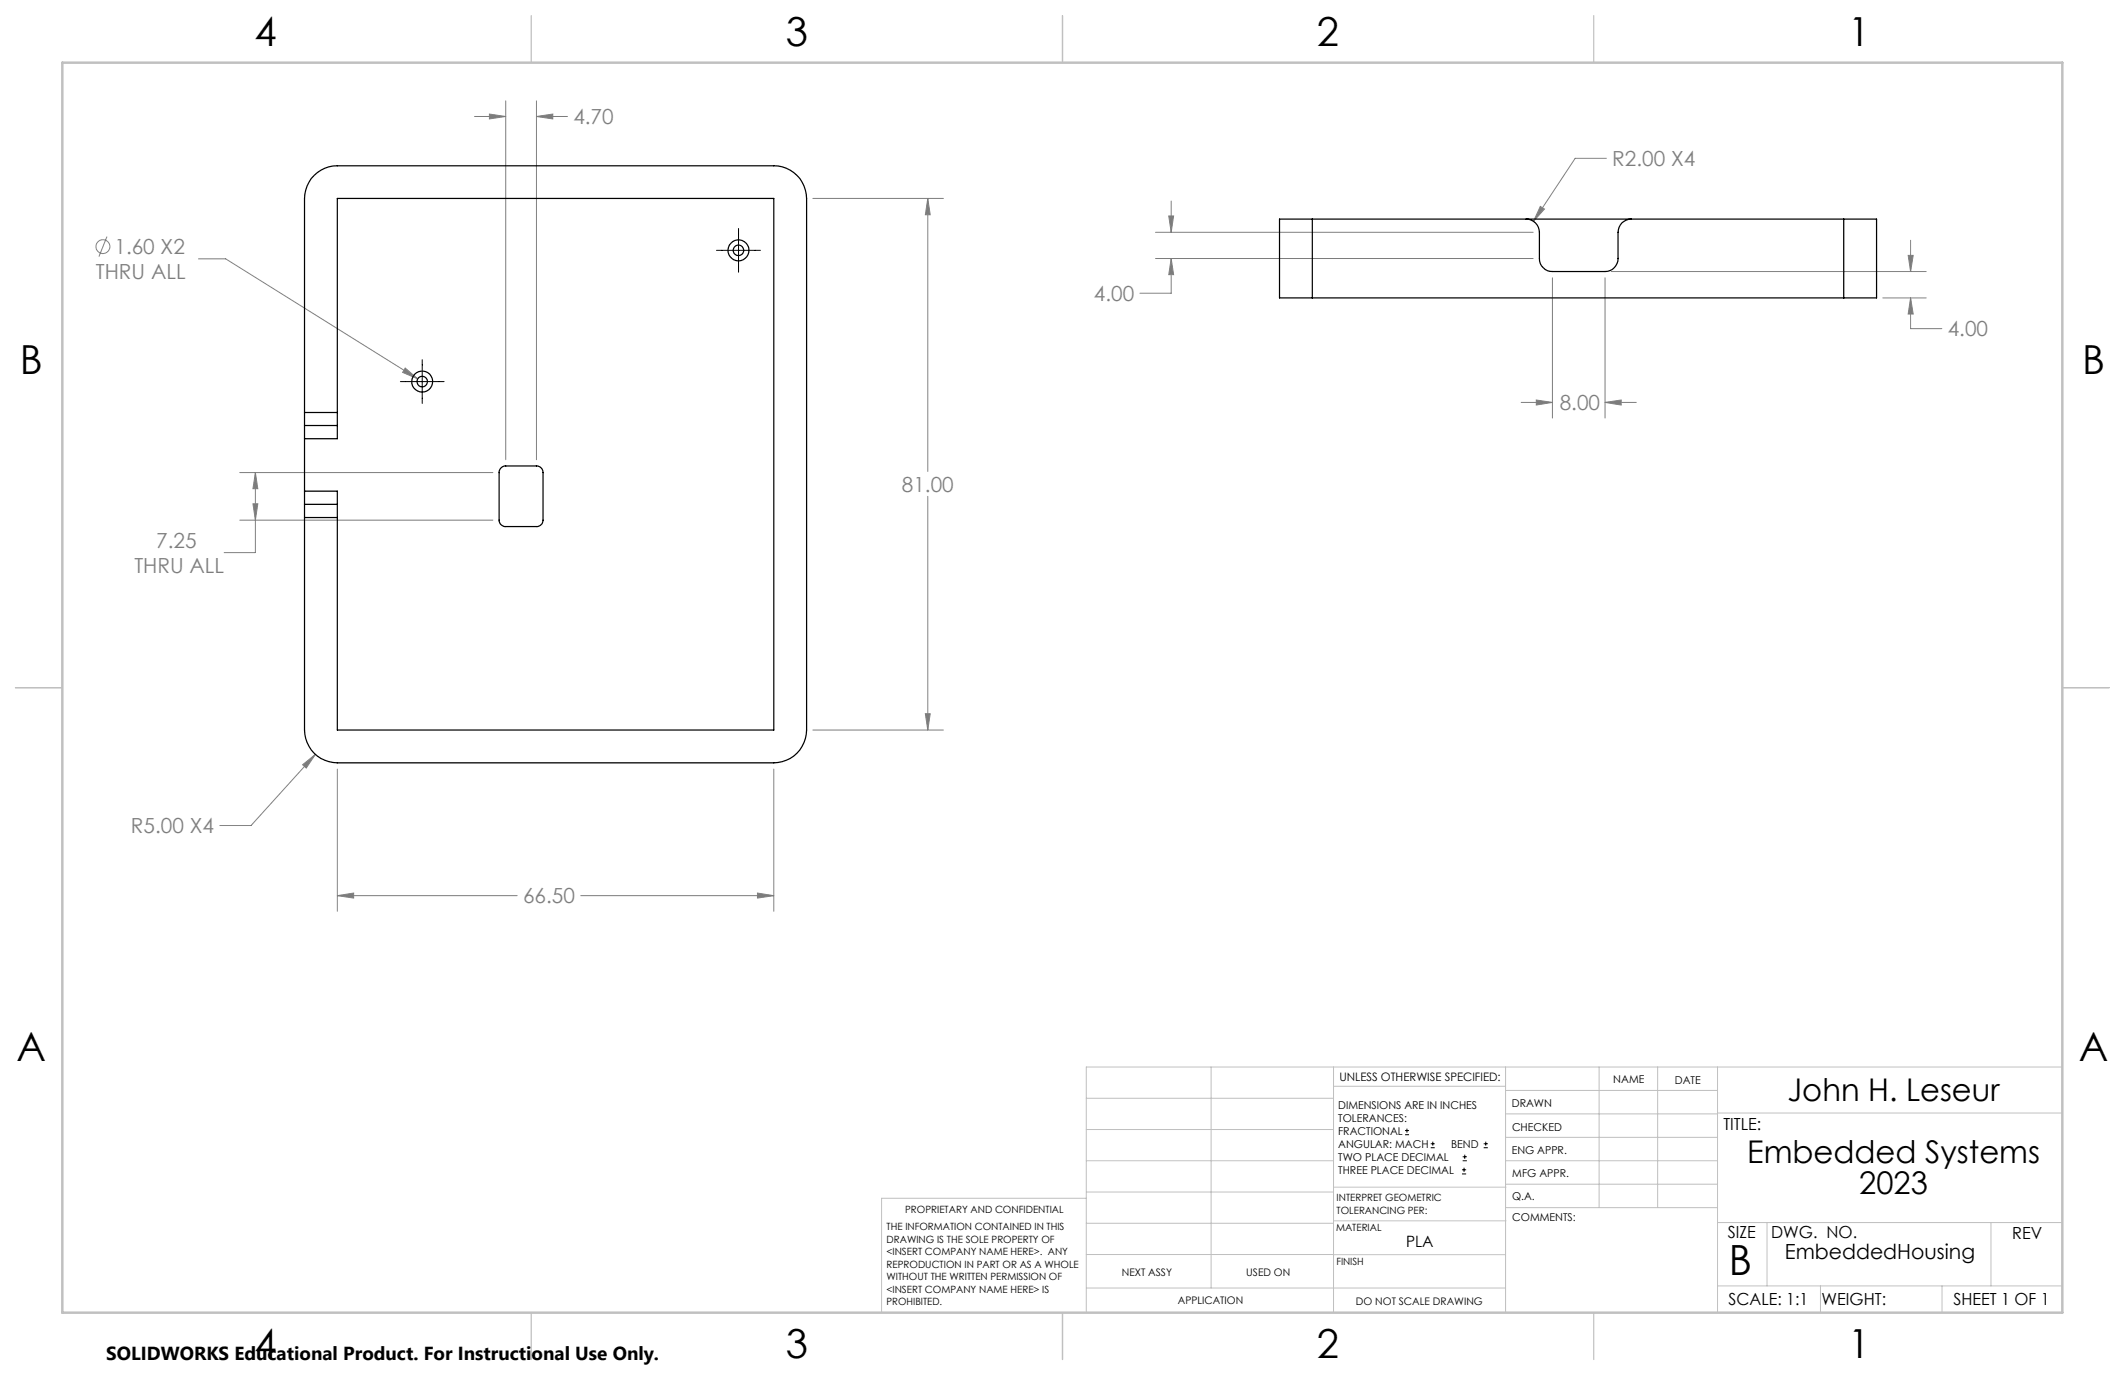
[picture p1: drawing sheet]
<svg xmlns="http://www.w3.org/2000/svg" width="432mm" height="279mm" viewBox="0 0 432 279" stroke-linecap="round" stroke-linejoin="round" font-family="sans-serif">
<g fill="none" stroke="#808080" stroke-width=".2">
<path d="M96.4 23.7h6.4M99.4 23.2l3.4 .5-3.4 .5zM102.8 20.5v72.9M109 23.7l3.3-.5v1zM109 20.5v72.9M109 23.7h6.3M326.4 32.2h-6.3l-8.5 12.8M21.7 48.1l-1.6 4M40.3 52.6h5.6l39 24.4M165.2 40.3h26.5M188.5 40.3l.5 3.3h-1zM188.5 40.3v55.5"/>
<path d="M234.8 52.5h76.7M234.8 47.2h76.7M237.5 43.9h1l-.5 3.3zM238 52.5l.5 3.3h-1zM238 52.5v7.1h-6.4M238 40.9v6.3M313 41.9l.8 .6-2.2 2.5zM315.5 56.4v28.5M326.1 56.4v28.5M327.4 55.2h64M387.7 51.9h1.1l-.6 3.3zM388.2 48.8v6.4"/>
<path d="M82.3 74.8l2.6 2.2-3.1-1.3zM382.6 60.5h8.8M388.2 60.5l.6 3.3h-1.1zM388.2 60.5v6.3h6.4M48.7 96h51.5M51.9 96l.5 3.3h-1zM51.9 96v16.3h-6.4M309.1 81.8h6.4M312.2 81.3l3.3 .5-3.3 .5zM326.1 81.8l3.3-.5v1zM326.1 81.8h6.4M48.7 105.7h51.5"/>
<path d="M51.4 102.4h1l-.5 3.3zM188.5 100.9v47.4M61.5 155.4l2.6-2.1-1.9 2.8zM64.1 153.3l-13.1 14.4h-6.3M68.5 156.3v28.9M157.2 156.3v28.9M165.2 148.3h26.5M188 145h1l-.5 3.3zM68.5 182l3.4-.5v1zM68.5 182h36.6M118 182h39.2M153.9 181.5l3.3 .5-3.3 .5z"/>
<circle cx="20.9" cy="50.1" r="1.41"/>
</g>
<g fill="none" stroke="#000" stroke-width=".2">
<path d="M145.6 50.9h8.9M150.1 46.4v8.9M81.4 77.5h8.8M85.8 73.1v8.9M285.5 230.6h.8M285.5 229.7h.8M285.9 229.3v.9M290.7 233.2h.8M290.7 232.4h.8M291.1 232v.8M297.1 238.5h.8M297.1 237.7h.8"/>
<path d="M297.2 235.9h.9M297.2 235.1h.9M297.5 237.3v.8M297.6 234.6v.9M301.5 233.2h.8M301.5 232.4h.8M301.9 232v.8"/>
</g>
<g fill="none" stroke="#c0c0c0" stroke-width=".2">
<path d="M246.1 216.8v44.9M271 216.8v49.9M305.9 216.8v49.9M324.9 216.8v28.6M336.8 216.8v28.6M349 216.8v49.9M419.1 216.8h-198.4v49.9M220.7 235.9h50.3M220.7 229.5h50.3M220.7 223.2h50.3M271 220.7h34.9M305.9 231.1h43.1"/>
<path d="M305.9 226.3h43.1M305.9 221.6h43.1M305.9 235.9h43.1M349 226.2h70.1M220.7 248.6h50.3M220.7 242.2h50.3M220.7 254.9h50.3M220.7 243.5h-41.6v23.2M271 255h34.9M271 248.1h35M271 241.2h35M305.9 240.6h43.1"/>
<path d="M306 245.4h43M349 248.4h70.1M359.1 248.4v12.9M404.6 248.4v12.9M220.7 261.7h85.2M349 261.3h70.1M369.9 261.3v5.4M394.6 261.3v5.4"/>
</g>
<path d="M108 3.2v9.5M215.9 3.2v9.5M323.8 3.2v9.5M3.1 139.7h9.6M419.1 139.7h9.5M108 266.7v9.6M215.9 266.7v9.6M323.8 266.7v9.6" fill="none" stroke="#c0c0c0" stroke-width=".25"/>
<path d="M12.7 12.7h406.4v254h-406.4z" fill="none" stroke="#c0c0c0" stroke-width=".5"/>
<path d="M68.5 182l3.4-.5v1zM153.9 181.5l3.3 .5-3.3 .5zM188 145h1l-.5 3.3zM188.5 40.3l.5 3.3h-1zM61.5 155.4l.7 .7 1.9-2.8zM82.3 74.8l-.5 .9 3.1 1.3zM51.9 96l.5 3.3h-1zM51.4 102.4h1l-.5 3.3zM109 23.7l3.3-.5v1zM99.4 23.2l3.4 .5-3.4 .5zM312.2 81.3l3.3 .5-3.3 .5zM326.1 81.8l3.3-.5v1zM238 52.5l.5 3.3h-1zM237.5 43.9h1l-.5 3.3zM313 41.9l-1.4 3.1 2.2-2.5zM387.7 51.9h1.1l-.6 3.3zM388.2 60.5l.6 3.3h-1.1z" fill="#808080"/>
<g fill="none" stroke="#000" stroke-width=".25">
<path d="M266.7 44.5h-6.7v16h6.7M266.7 44.5v16M266.7 44.5h107.9M310.1 44.5a2.71 2.71 0 0 1 2.7 2.7v5.3a2.65 2.65 0 0 0 2.7 2.7h10.6a2.65 2.65 0 0 0 2.7-2.7v-5.3a2.65 2.65 0 0 1 2.7-2.7M374.6 44.5h6.7v16h-6.7M374.6 44.5v16M266.7 60.5h107.9M61.9 83.8v-43.5a6.7 6.7 0 0 1 6.6-6.6h88.7a6.7 6.7 0 0 1 6.7 6.6v108a6.7 6.7 0 0 1-6.7 6.7h-88.7a6.7 6.7 0 0 1-6.6-6.7v-43.1M61.9 83.8v2.7M61.9 86.5v2.6M61.9 99.8v2.7M61.9 99.8h6.6v2.7"/>
<path d="M61.9 83.8h6.6M61.9 89.1v10.7M61.9 86.5h6.6M68.5 83.8v2.7M68.5 86.5v2.6h-6.6M68.5 83.8v-43.5h88.7v108h-88.7v-43.1M101.8 95.1l.7-.4h6.5a1.33 1.33 0 0 1 1.3 1.3v9.7a1.33 1.33 0 0 1-1.3 1.3h-6.2a1.33 1.33 0 0 1-1.4-1.3v-10zM61.9 102.5v2.7M61.9 105.2h6.6M61.9 102.5h6.6M68.5 102.5v2.7"/>
<circle cx="150.1" cy="50.9" r="1.06"/>
<circle cx="150.1" cy="50.9" r="2.14"/>
<circle cx="85.8" cy="77.5" r="2.12"/>
<circle cx="85.8" cy="77.5" r="1.07"/>
</g>
<text font-size="8.5" x="351.3" y="259">B</text>
<g font-size="8.1">
<text x="51.7" y="9.3">4</text>
<text x="159.7" y="9.3">3</text>
<text x="267.6" y="9.3">2</text>
<text x="375.6" y="9.3">1</text>
<text x="4" y="76">B</text>
<text x="423.1" y="76">B</text>
<text x="3.3" y="215.7">A</text>
<text x="422.4" y="215.7">A</text>
<text x="51.7" y="276">4</text>
<text x="159.7" y="276">3</text>
<text x="267.6" y="276">2</text>
<text x="375.6" y="276">1</text>
</g>
<g font-size="6.3">
<text x="363.2" y="223.7">John H. Leseur</text>
<text x="355" y="236.4">Embedded Systems</text>
<text x="377.8" y="242.7">2023</text>
</g>
<g font-size="4.2" fill="#808080">
<text x="116.5" y="25.3">4.70</text>
<text x="327.6" y="33.8">R2.00 X4</text>
<text x="23.3" y="51.6">1.60 X2</text>
<text x="19.5" y="56.7">THRU ALL</text>
<text x="222.3" y="61.2">4.00</text>
<text x="395.8" y="68.4">4.00</text>
<text x="316.9" y="83.4">8.00</text>
<text x="183.3" y="99.9">81.00</text>
<text x="31.7" y="111.3">7.25</text>
<text x="27.3" y="116.4">THRU ALL</text>
<text x="26.6" y="169.3">R5.00 X4</text>
<text x="106.3" y="183.6">66.50</text>
</g>
<text font-size="4.2" x="362.7" y="255.9">EmbeddedHousing</text>
<text font-size="3.8" x="21.6" y="276.3">SOLIDWORKS Educational Product. For Instructional Use Only.</text>
<g font-size="3.4">
<text x="350.2" y="229.5">TITLE:</text>
<text x="351.1" y="251.6">SIZE</text>
<text x="359.9" y="251.6">DWG. NO.</text>
<text x="408.9" y="251.7">REV</text>
<text x="351.2" y="265.2">SCALE: 1:1</text>
<text x="370.1" y="265.3">WEIGHT:</text>
<text x="396.9" y="265.2">SHEET 1 OF 1</text>
</g>
<text font-size="3.2" x="285.7" y="253.3">PLA</text>
<text font-size="2.4" x="272.2" y="219.7">UNLESS OTHERWISE SPECIFIED:</text>
<g font-size="2.2">
<text x="327.8" y="220.1">NAME</text>
<text x="340.3" y="220.2">DATE</text>
<text x="271.9" y="225.3">DIMENSIONS ARE IN INCHES</text>
<text x="271.9" y="227.9">TOLERANCES:</text>
<text x="307.2" y="224.9">DRAWN</text>
<text x="271.9" y="230.6">FRACTIONAL</text>
<text x="271.9" y="233.2">ANGULAR: MACH</text>
<text x="294.9" y="233.2">BEND</text>
<text x="307.3" y="229.8">CHECKED</text>
<text x="271.9" y="235.9">TWO PLACE DECIMAL</text>
<text x="271.9" y="238.5">THREE PLACE DECIMAL</text>
<text x="307.2" y="234.5">ENG APPR.</text>
<text x="307.3" y="239.2">MFG APPR.</text>
<text x="307.3" y="243.9">Q.A.</text>
<text x="307.3" y="248.1">COMMENTS:</text>
</g>
<g font-size="2.1">
<text x="227.9" y="259.2">NEXT ASSY</text>
<text x="253.3" y="259.2">USED ON</text>
<text x="239.3" y="265">APPLICATION</text>
<text x="275.5" y="265.1">DO NOT SCALE DRAWING</text>
</g>
<g font-size="2">
<text x="271.6" y="244.1">INTERPRET GEOMETRIC</text>
<text x="180.2" y="250">THE INFORMATION CONTAINED IN THIS</text>
<text x="183.9" y="246.4">PROPRIETARY AND CONFIDENTIAL</text>
<text x="271.5" y="250.2">MATERIAL</text>
<text x="271.6" y="246.6">TOLERANCING PER:</text>
<text x="180.2" y="252.5">DRAWING IS THE SOLE PROPERTY OF</text>
<text x="180.2" y="255.1">&lt;INSERT COMPANY NAME HERE&gt;. ANY</text>
<text x="180.2" y="257.6">REPRODUCTION IN PART OR AS A WHOLE</text>
<text x="271.5" y="257">FINISH</text>
<text x="180.2" y="260.1">WITHOUT THE WRITTEN PERMISSION OF</text>
<text x="180.2" y="262.6">&lt;INSERT COMPANY NAME HERE&gt; IS</text>
<text x="180.2" y="265.2">PROHIBITED.</text>
</g>
</svg>
